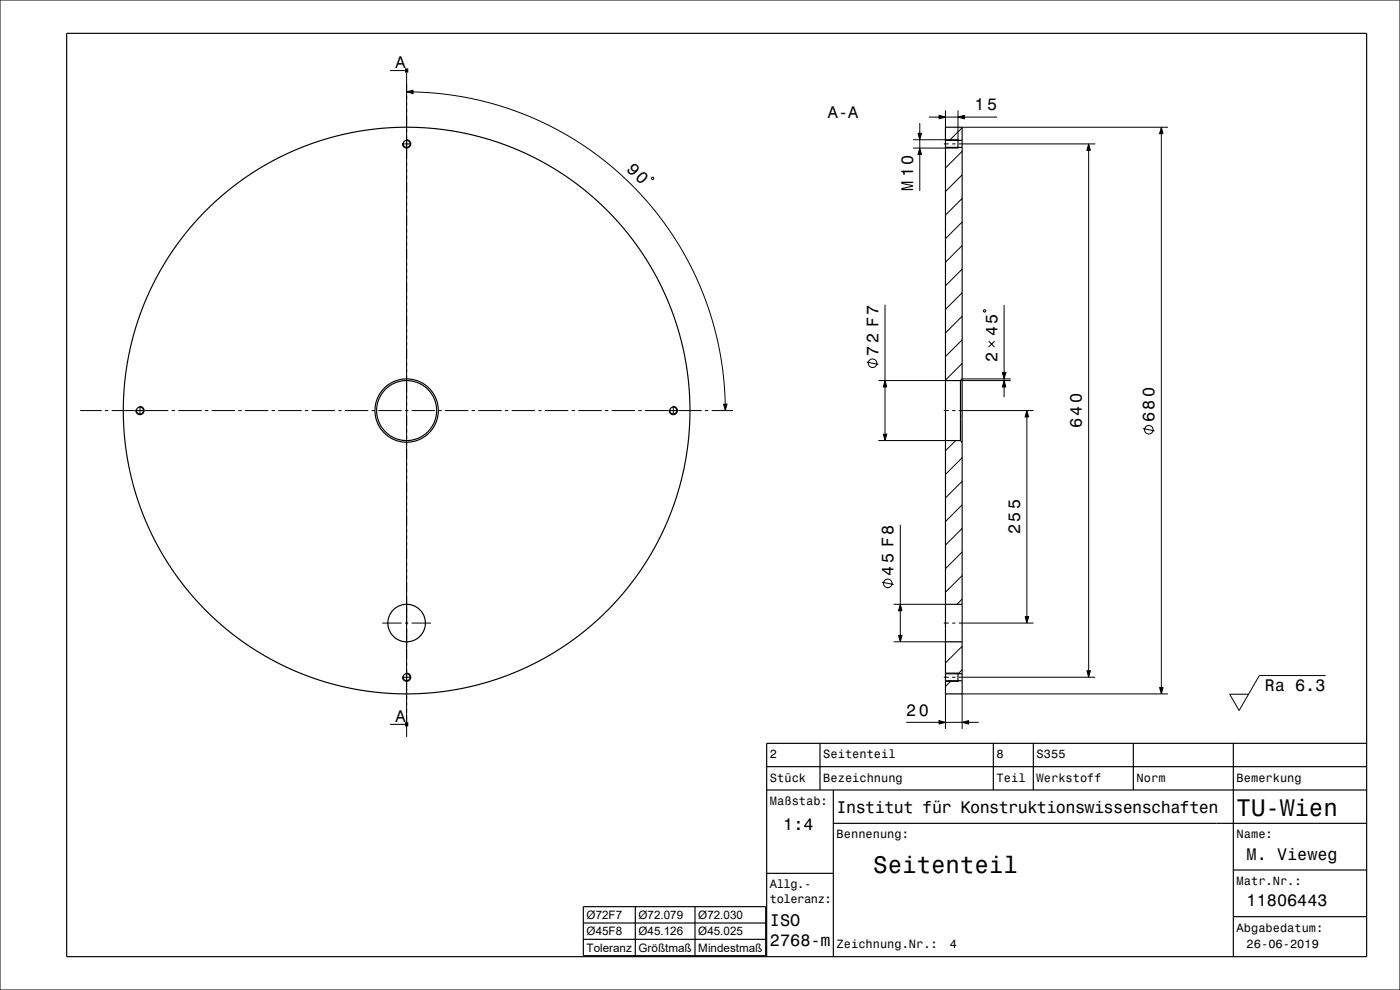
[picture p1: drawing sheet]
<svg xmlns="http://www.w3.org/2000/svg" width="420mm" height="297mm" viewBox="0 0 420 297" stroke-linecap="round" stroke-linejoin="round" font-family="sans-serif">
<g fill="none" stroke="#000" stroke-width=".3">
<path d="M0 0h420v297h-420zM117 21.2h4.3M122 27.6l1.9-.5v1zM122 21.8v199.3M123.9 27.6l9.3 .6 8.6 1.4 9.2 2.5 8.2 3 8.6 4.1 7.9 4.9 7.5 5.7 6.5 5.9 6.5 7.2 5.4 7.3 4.7 7.9 3.7 7.7 3.2 8.9 2.2 8.2 1.5 8.9 .7 9.4M275.4 40h1.1l-.6 1.9zM275.9 36.9v3.1M278.6 35.1h3.1M281.7 34.6l1.9 .5-1.9 .5zM283.6 33.1v9M283.6 35.1h3.8M287.4 35.1l1.9-.5v1z"/>
<path d="M287.4 33.1v9M288.6 38.3l-3.8 3.8M288.6 38.2h61.8M289.3 35.1h9.9M348.4 38.2l.5 1.9h-1zM120.6 43.2h2.7M121.8 41.9a1.25 1.25 0 0 1 1.4 1.2 1.25 1.25 0 0 1-1.3 1.3 1.25 1.25 0 0 1-1.1-1.4M195.5 53.3l.5-.1 .1 .5-.5 .1zM273.9 41.9h13.5l.3 .2M275.9 44.4l.6 2h-1.1zM275.9 41.9v2.5M275.9 46.4v10.9"/>
<path d="M283.1 43.2h1.5M285.6 43.2h1M287.6 43.2h41M287.7 44.2l-.3 .2h-13.5M288.6 59.5l-5 5M288.6 52.5l-5 5M288.6 45.4l-5 5M326.6 43.2l.5 1.9h-1zM326.6 45.1v156.1M348.4 40.1v166.1M288.6 73.7l-5 5M288.6 66.6l-5 5"/>
<path d="M265.5 91.4v22.8M288.6 94.9l-5 5M288.6 87.8l-5 5M288.6 80.7l-5 5M295 93.2l.5-.3 .2 .5-.4 .2zM301.2 91.5v20.2M260 108.6l3.5 .7M263.5 114.2h20.1M265.5 114.2l.5 1.9h-1zM265.5 116.1v14.1M288.1 114.2h15.1M288.6 109l-5 5"/>
<path d="M288.6 102l-5 5M288.6 113.7h14.6M296.6 102.4l1.8 1.7M298.4 102.4l-1.8 1.7M300.7 111.7h1.1l-.6 2zM301.2 114.2l.6 1.9h-1.1zM301.2 113.7v.5M301.2 116.1v3.1M24.1 123.2h6.4M31.5 123.2h1M33.5 123.2h7M40.6 123.2h2.7"/>
<path d="M41.8 121.9a1.25 1.25 0 0 1 1.4 1.2 1.25 1.25 0 0 1-1.3 1.3 1.25 1.25 0 0 1-1.1-1.4M42 121.8v2.7M43.5 123.2h7M51.5 123.2h1M53.5 123.2h7M61.5 123.2h1M63.5 123.2h7M71.5 123.2h1M73.5 123.2h7M81.5 123.2h1M83.5 123.2h7M91.5 123.2h1"/>
<path d="M93.5 123.2h7M101.5 123.2h1M103.5 123.2h7M111.5 123.2h1M113.5 123.2h7M121.5 123.2h1M123.5 123.2h7M131.5 123.2h1M133.5 123.2h7M141.5 123.2h1M143.5 123.2h7M151.5 123.2h1"/>
<path d="M153.5 123.2h7M161.5 123.2h1M163.5 123.2h7M171.5 123.2h1M173.5 123.2h7M181.5 123.2h1M183.5 123.2h7M191.5 123.2h1M193.5 123.2h7M200.6 123.2h2.7M201.8 121.9a1.25 1.25 0 0 1 1.4 1.2 1.25 1.25 0 0 1-1.3 1.3 1.25 1.25 0 0 1-1.1-1.4M202 121.8v2.7"/>
<path d="M203.5 123.2h7M211.5 123.2h1M213.5 123.2h6.4M217.1 121.2h1l-.5 2zM263.5 132.2h20.1M265 130.2h1l-.5 2zM283.1 123.2h1.5M285.6 123.2h1M286.7 132.2l-3.1 3M287.6 123.2h22.5M288.6 137.3l-5 5M308.1 123.2l.5 1.9h-1.1z"/>
<path d="M308.1 125.1v59.9M342.9 128.6l3.5 .7M270.1 157.4v23.9M288.6 158.5l-5 5M288.6 151.5l-5 5M288.6 144.4l-5 5M264.6 174.7l3.5 .7M288.6 179.7l-1.5 1.6M288.6 172.7l-5 5M288.6 165.6l-5 5M114.7 186.9h5.8M121.5 186.9h1"/>
<path d="M123.5 186.9h5.8M268.1 192.5h15.5M268.1 181.3h15.5M269.6 190.6h1l-.5 1.9zM270.1 181.3l.5 1.9h-1zM270.1 183.2v7.4M283.1 186.9h1.5M285.6 186.9h1M287.6 186.9h22.5M288.6 193.9l-5 5M307.5 185h1.1l-.5 1.9zM117 217.3h4.3"/>
<path d="M120.6 203.2h2.7M121.8 201.9a1.25 1.25 0 0 1 1.4 1.2 1.25 1.25 0 0 1-1.3 1.3 1.25 1.25 0 0 1-1.1-1.4M271.9 216.7h9.8M281.7 216.2l1.9 .5-1.9 .5zM283.1 203.2h1.5M283.6 208.2v10.5M283.6 201.9h3.8l.3 .2M283.6 216.7h5M285.4 204.2l-1.8 1.8M285.6 203.2h1M287.6 203.2h41M287.7 204.2l-.3 .2h-3.8"/>
<path d="M288.6 216.7l2-.5v1zM288.6 200.9l-1.1 1.2M288.6 208l-.1 .2M290.6 216.7h3M326.1 201.2h1l-.5 2zM347.9 206.2h1l-.5 2zM350.4 208.2h-61.8v10.5M397.7 202.7h-19.9l-6.1 10.5-2.8-4.9h5.7"/>
<circle cx="261.8" cy="109" r="1.28"/>
<circle cx="344.6" cy="128.9" r="1.28"/>
<circle cx="266.3" cy="175" r="1.28"/>
</g>
<g fill="none" stroke="#000" stroke-width=".35">
<path d="M20 10h390v277h-390zM283.6 38.2h5v170h-5zM283.6 44.2h5M283.6 42.1h5M287.4 41.9v2.5M283.6 114.2h4.5M288.1 114.2v18M288.6 113.7l-.5 .5M283.6 132.2h4.5M288.1 132.2l.5 .5M283.6 192.5h5M283.6 181.3h5"/>
<path d="M283.6 204.2h5M283.6 202.1h5M287.4 201.9v2.5M230 237h180M230 230h180M246 223v14M250 237v50M298 223v14M310 223v14M340 223v14M370 223v64M410 223h-180v64"/>
<path d="M250 247h160M175 272h54.7v14.7h-54.7zM175 276.9h54.7M190.6 272v14.7M208.5 272v14.7M230 262h20M370 261h40M370 275h40M175 281.8h54.7"/>
<circle cx="122" cy="43.2" r="1.05"/>
<circle cx="42" cy="123.2" r="1.05"/>
<circle cx="122" cy="123.2" r="9.5"/>
<circle cx="122" cy="123.2" r="85"/>
<circle cx="122" cy="123.2" r="9"/>
<circle cx="202" cy="123.2" r="1.05"/>
<circle cx="122" cy="186.9" r="5.6"/>
<circle cx="122" cy="203.2" r="1.05"/>
</g>
<g fill="#000">
<path d="M121.3 21l.7 .2-.7 .2z" fill-rule="evenodd"/>
<path d="M122 27.6l1.9-.5v1z" fill-rule="evenodd"/>
<path d="M275.4 40h1.1l-.6 1.9z" fill-rule="evenodd"/>
<path d="M281.7 34.6l1.9 .5-1.9 .5z" fill-rule="evenodd"/>
<path d="M287.4 35.1l1.9-.5v1z" fill-rule="evenodd"/>
<path d="M275.9 44.4l.6 2h-1.1z" fill-rule="evenodd"/>
<path d="M326.6 43.2l.5 1.9h-1z" fill-rule="evenodd"/>
<path d="M348.4 38.2l.5 1.9h-1z" fill-rule="evenodd"/>
<path d="M265.5 114.2l.5 1.9h-1z" fill-rule="evenodd"/>
<path d="M300.7 111.7h1.1l-.6 2z" fill-rule="evenodd"/>
<path d="M301.2 114.2l.6 1.9h-1.1z" fill-rule="evenodd"/>
<path d="M217.1 121.2h1l-.5 2z" fill-rule="evenodd"/>
<path d="M265 130.2h1l-.5 2z" fill-rule="evenodd"/>
<path d="M308.1 123.2l.5 1.9h-1.1z" fill-rule="evenodd"/>
<path d="M121.8 186.7h.4v.4h-.4z" fill-rule="evenodd"/>
<path d="M269.6 190.6h1l-.5 1.9z" fill-rule="evenodd"/>
<path d="M270.1 181.3l.5 1.9h-1z" fill-rule="evenodd"/>
<path d="M307.5 185h1.1l-.5 1.9z" fill-rule="evenodd"/>
<path d="M121.3 217.1l.7 .2-.7 .2z" fill-rule="evenodd"/>
<path d="M281.7 216.2l1.9 .5-1.9 .5z" fill-rule="evenodd"/>
<path d="M288.6 216.7l2-.5v1z" fill-rule="evenodd"/>
<path d="M326.1 201.2h1l-.5 2z" fill-rule="evenodd"/>
<path d="M347.9 206.2h1l-.5 2z" fill-rule="evenodd"/>
</g>
<path d="M122 20.5v1.3M122 216.7v1.2" fill="none" stroke="#000" stroke-width="1" stroke-linecap="butt"/>
<g font-size="7.2">
<text x="371" y="244.9">TU-Wien</text>
<text x="262" y="261.9">Seitenteil</text>
</g>
<text font-size="5.1" x="187.7" y="50.9" transform="rotate(45 187.7 50.9)">90</text>
<g font-size="5">
<text x="118.7" y="20.5">A</text>
<text x="248.4" y="35.3">A-A</text>
<text x="292.4" y="33.1">15</text>
<text x="273.9" y="57.3" transform="rotate(-90 273.9 57.3)">M 10</text>
<text x="299.2" y="100.9" transform="rotate(-90 299.2 100.9)">45</text>
<text x="263.5" y="106.7" transform="rotate(-90 263.5 106.7)">72 F7</text>
<text x="299.2" y="108.6" transform="rotate(-90 299.2 108.6)">2</text>
<text x="324.6" y="128.4" transform="rotate(-90 324.6 128.4)">640</text>
<text x="346.4" y="126.6" transform="rotate(-90 346.4 126.6)">680</text>
<text x="306.1" y="160.3" transform="rotate(-90 306.1 160.3)">255</text>
<text x="268.1" y="172.7" transform="rotate(-90 268.1 172.7)">45 F8</text>
<text x="379.4" y="207.2">Ra 6.3</text>
<text x="271.9" y="214.7">20</text>
<text x="118.7" y="216.7">A</text>
<text x="251" y="243.9">Institut für Konstruktionswissenschaften</text>
<text x="235" y="248.9">1:4</text>
<text x="374" y="257.9">M. Vieweg</text>
<text x="374" y="271.9">11806443</text>
<text x="231" y="277.9">ISO</text>
<text x="231" y="283.9">2768-m</text>
</g>
<g font-size="3.6">
<text x="231" y="227.5">2</text>
<text x="247" y="227.5">Seitenteil</text>
<text x="299" y="227.5">8</text>
<text x="311" y="227.5">S355</text>
<text x="231" y="234.5">Stück</text>
<text x="247" y="234.5">Bezeichnung</text>
<text x="299" y="234.5">Teil</text>
<text x="311" y="234.5">Werkstoff</text>
<text x="341" y="234.5">Norm</text>
<text x="371" y="234.5">Bemerkung</text>
<text x="231" y="241.5">Maßstab:</text>
<text x="251" y="251.5">Bennenung:</text>
<text x="371" y="251.5">Name:</text>
<text x="231" y="266.5">Allg.-</text>
<text x="371" y="265.5">Matr.Nr.:</text>
<text x="231" y="270.8">toleranz:</text>
<text x="371" y="279.5">Abgabedatum:</text>
<text x="251" y="284.5">Zeichnung.Nr.:</text>
<text x="285" y="284.5">4</text>
<text x="374" y="284.5">26-06-2019</text>
</g>
<g font-size="3.5">
<text x="176" y="275.7">Ø72F7</text>
<text x="191.6" y="275.7">Ø72.079</text>
<text x="209.5" y="275.7">Ø72.030</text>
<text x="176" y="280.6">Ø45F8</text>
<text x="191.6" y="280.6">Ø45.126</text>
<text x="209.5" y="280.6">Ø45.025</text>
<text x="176" y="285.5">Toleranz</text>
<text x="191.6" y="285.5">Größtmaß</text>
<text x="209.5" y="285.5">Mindestmaß</text>
</g>
</svg>
